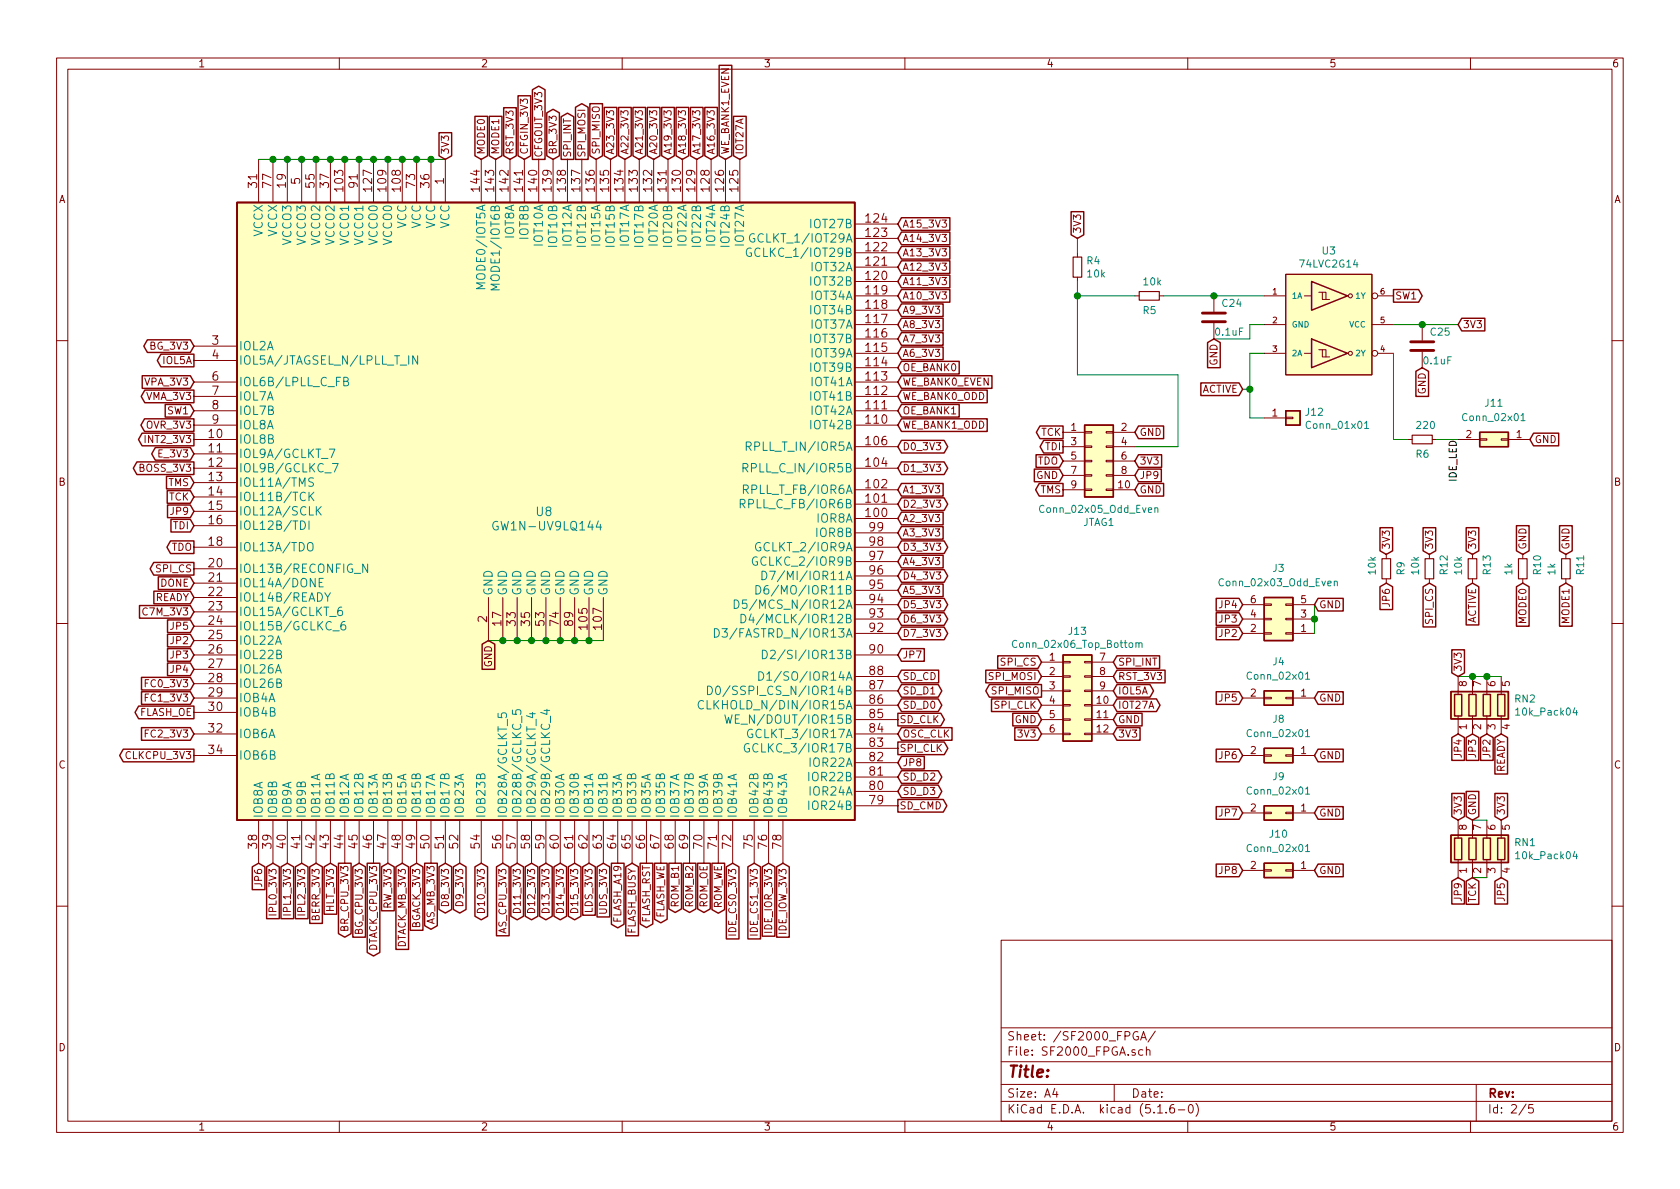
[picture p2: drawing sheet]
EESchema Schematic File Version 4
EELAYER 30 0
EELAYER END
$Descr A4 11693 8268
encoding utf-8
Sheet 2 5
Title ""
Date ""
Rev ""
Comp ""
Comment1 ""
Comment2 ""
Comment3 ""
Comment4 ""
$EndDescr
Text GLabel 3400 4450 3    50   Input ~ 0
GND
Text GLabel 1350 5250 0    50   Output ~ 0
CLKCPU_3V3
Text GLabel 1350 4250 0    50   Input ~ 0
C7M_3V3
Text GLabel 5000 6000 3    50   Output ~ 0
ROM_WE
Text GLabel 1350 2950 0    50   Output ~ 0
OVR_3V3
Text GLabel 1350 3050 0    50   Output ~ 0
INT2_3V3
Text GLabel 3100 1100 1    50   Input ~ 0
3V3
Text GLabel 1350 3250 0    50   Output ~ 0
BOSS_3V3
Text GLabel 1350 4750 0    50   Input ~ 0
FC0_3V3
Text GLabel 1350 4850 0    50   Input ~ 0
FC1_3V3
Text GLabel 1350 5100 0    50   Input ~ 0
FC2_3V3
Text GLabel 4550 1100 1    50   Input ~ 0
A20_3V3
Text GLabel 4350 1100 1    50   Input ~ 0
A22_3V3
Text GLabel 4450 1100 1    50   Input ~ 0
A21_3V3
Text GLabel 6250 1850 2    50   Input ~ 0
A12_3V3
Text GLabel 4200 6000 3    50   Input ~ 0
UDS_3V3
Text GLabel 4100 6000 3    50   Input ~ 0
LDS_3V3
Text GLabel 2700 6000 3    50   Input ~ 0
RW_3V3
Text GLabel 6250 1750 2    50   Input ~ 0
A13_3V3
Text GLabel 4750 1100 1    50   Input ~ 0
A18_3V3
Text GLabel 4650 1100 1    50   Input ~ 0
A19_3V3
Text GLabel 4950 1100 1    50   Input ~ 0
A16_3V3
Text GLabel 4850 1100 1    50   Input ~ 0
A17_3V3
Text GLabel 1350 2650 0    50   Input ~ 0
VPA_3V3
Text GLabel 1350 3150 0    50   BiDi ~ 0
E_3V3
Text GLabel 1350 3350 0    50   Input ~ 0
TMS
Text GLabel 3500 6000 3    50   Input ~ 0
AS_CPU_3V3
Text GLabel 3650 1100 1    50   Input ~ 0
CFGIN_3V3
Text GLabel 3750 1100 1    50   Output ~ 0
CFGOUT_3V3
Text GLabel 2300 6000 3    50   Input ~ 0
HLT_3V3
Text GLabel 2400 6000 3    50   Output ~ 0
BR_CPU_3V3
Text GLabel 2500 6000 3    50   Input ~ 0
BG_CPU_3V3
Text GLabel 2600 6000 3    50   Output ~ 0
DTACK_CPU_3V3
Text GLabel 2800 6000 3    50   Input ~ 0
DTACK_MB_3V3
Text GLabel 2900 6000 3    50   Input ~ 0
BGACK_3V3
Text GLabel 3000 6000 3    50   Output ~ 0
AS_MB_3V3
$Comp
L Connector_Generic:Conn_02x05_Odd_Even JTAG1
U 1 1
P 7600 3200
F 0 "JTAG1" H 7650 2775 50  0000 C CNN
F 1 "Conn_02x05_Odd_Even" H 7650 2866 50  0000 C CNN
F 2 "Connector_PinHeader_2.54mm:PinHeader_2x05_P2.54mm_Vertical" H 7600 3200 50  0001 C CNN
F 3 "~" H 7600 3200 50  0001 C CNN
	1    7600 3200
	1    0    0    -1  
$EndComp
Text GLabel 7900 3000 2    50   Input ~ 0
GND
Text GLabel 7900 3400 2    50   Input ~ 0
GND
Text GLabel 7900 3200 2    50   Input ~ 0
3V3
Text GLabel 7400 3000 0    50   Output ~ 0
TCK
Text GLabel 7400 3200 0    50   Input ~ 0
TDO
Text GLabel 7400 3100 0    50   Output ~ 0
TDI
Text GLabel 7400 3400 0    50   Output ~ 0
TMS
Text GLabel 1350 3450 0    50   Input ~ 0
TCK
Text GLabel 1350 3800 0    50   Output ~ 0
TDO
Text GLabel 1350 3650 0    50   Input ~ 0
TDI
Text GLabel 1350 2850 0    50   Input ~ 0
SW1
Text GLabel 8650 4850 0    50   Input ~ 0
JP5
$Comp
L Device:R_Pack04 RN1
U 1 1
P 10350 5900
F 0 "RN1" H 10538 5946 50  0000 L CNN
F 1 "10k_Pack04" H 10538 5855 50  0000 L CNN
F 2 "SF2000:RESCAF80P320X160X60-8N" V 10625 5900 50  0001 C CNN
F 3 "~" H 10350 5900 50  0001 C CNN
	1    10350 5900
	1    0    0    -1  
$EndComp
Text GLabel 10150 5700 1    50   Input ~ 0
3V3
Text GLabel 10250 6100 3    50   Input ~ 0
TCK
Text GLabel 10450 6100 3    50   Input ~ 0
JP5
Text GLabel 10250 5700 1    50   Input ~ 0
GND
Text GLabel 1350 4450 0    50   Input ~ 0
JP2
Text GLabel 10450 5700 1    50   Input ~ 0
3V3
$Comp
L Device:R_Pack04 RN2
U 1 1
P 10350 4900
F 0 "RN2" H 10538 4946 50  0000 L CNN
F 1 "10k_Pack04" H 10538 4855 50  0000 L CNN
F 2 "SF2000:RESCAF80P320X160X60-8N" V 10625 4900 50  0001 C CNN
F 3 "~" H 10350 4900 50  0001 C CNN
	1    10350 4900
	1    0    0    -1  
$EndComp
Text GLabel 10150 4700 1    50   Input ~ 0
3V3
Wire Wire Line
	10150 4700 10250 4700
Connection ~ 10250 4700
Wire Wire Line
	10250 4700 10350 4700
Connection ~ 10350 4700
Wire Wire Line
	10350 4700 10450 4700
Text GLabel 10150 5100 3    50   Input ~ 0
JP4
Text GLabel 10250 5100 3    50   Input ~ 0
JP3
Text GLabel 7500 1650 1    50   Input ~ 0
3V3
$Comp
L Connector_Generic:Conn_02x03_Odd_Even J3
U 1 1
P 8950 4300
F 0 "J3" H 9000 3950 50  0000 C CNN
F 1 "Conn_02x03_Odd_Even" H 9000 4050 50  0000 C CNN
F 2 "Connector_PinHeader_2.00mm:PinHeader_2x03_P2.00mm_Vertical" H 8950 4300 50  0001 C CNN
F 3 "~" H 8950 4300 50  0001 C CNN
	1    8950 4300
	-1   0    0    1   
$EndComp
Text GLabel 8650 4300 0    50   Input ~ 0
JP3
Text GLabel 8650 4400 0    50   Input ~ 0
JP2
Text GLabel 8650 4200 0    50   Input ~ 0
JP4
Wire Wire Line
	9150 4200 9150 4300
Connection ~ 9150 4300
Wire Wire Line
	9150 4300 9150 4400
Text GLabel 9150 4200 2    50   Input ~ 0
GND
Text GLabel 1350 4550 0    50   Input ~ 0
JP3
Text GLabel 1350 4650 0    50   Input ~ 0
JP4
$Comp
L Connector_Generic:Conn_02x01 J4
U 1 1
P 8950 4850
F 0 "J4" H 9000 4600 50  0000 C CNN
F 1 "Conn_02x01" H 9000 4700 50  0000 C CNN
F 2 "Connector_PinHeader_2.00mm:PinHeader_2x01_P2.00mm_Vertical" H 8950 4850 50  0001 C CNN
F 3 "~" H 8950 4850 50  0001 C CNN
	1    8950 4850
	-1   0    0    1   
$EndComp
Text GLabel 9150 4850 2    50   Input ~ 0
GND
Text GLabel 9700 2050 2    50   Output ~ 0
SW1
Text GLabel 1350 4350 0    50   Input ~ 0
JP5
Text GLabel 10350 5100 3    50   Input ~ 0
JP2
Text GLabel 1350 2750 0    50   Output ~ 0
VMA_3V3
Text GLabel 3200 6000 3    50   BiDi ~ 0
D9_3V3
Text GLabel 3350 6000 3    50   BiDi ~ 0
D10_3V3
Text GLabel 3600 6000 3    50   BiDi ~ 0
D11_3V3
Text GLabel 3700 6000 3    50   BiDi ~ 0
D12_3V3
Text GLabel 3800 6000 3    50   BiDi ~ 0
D13_3V3
Text GLabel 3900 6000 3    50   BiDi ~ 0
D14_3V3
Text GLabel 4000 6000 3    50   BiDi ~ 0
D15_3V3
Text GLabel 3100 6000 3    50   BiDi ~ 0
D8_3V3
Text GLabel 4600 6000 3    50   Output ~ 0
FLASH_WE
Text GLabel 4500 6000 3    50   Output ~ 0
FLASH_RST
Text GLabel 4400 6000 3    50   Input ~ 0
FLASH_BUSY
Text GLabel 6250 4900 2    50   BiDi ~ 0
SD_D0
Text GLabel 6250 4800 2    50   BiDi ~ 0
SD_D1
Text GLabel 6250 5400 2    50   BiDi ~ 0
SD_D2
Text GLabel 6250 5500 2    50   BiDi ~ 0
SD_D3
Text GLabel 6250 5600 2    50   Output ~ 0
SD_CMD
Text GLabel 6250 5000 2    50   Output ~ 0
SD_CLK
Text GLabel 6250 4700 2    50   Input ~ 0
SD_CD
Text GLabel 6250 3100 2    50   BiDi ~ 0
D0_3V3
Text GLabel 6250 3250 2    50   BiDi ~ 0
D1_3V3
Text GLabel 6250 3500 2    50   BiDi ~ 0
D2_3V3
Text GLabel 6250 3800 2    50   BiDi ~ 0
D3_3V3
Text GLabel 6250 4000 2    50   BiDi ~ 0
D4_3V3
Text GLabel 6250 4200 2    50   BiDi ~ 0
D5_3V3
Text GLabel 6250 4300 2    50   BiDi ~ 0
D6_3V3
Text GLabel 6250 4400 2    50   BiDi ~ 0
D7_3V3
Text GLabel 6250 4100 2    50   Input ~ 0
A5_3V3
Text GLabel 6250 2450 2    50   Input ~ 0
A6_3V3
Text GLabel 6250 3900 2    50   Input ~ 0
A4_3V3
Text GLabel 6250 3700 2    50   Input ~ 0
A3_3V3
Text GLabel 4250 1100 1    50   Input ~ 0
A23_3V3
Text GLabel 6250 3600 2    50   Input ~ 0
A2_3V3
Text GLabel 6250 3400 2    50   Input ~ 0
A1_3V3
Text GLabel 5450 6000 3    50   Input ~ 0
IDE_IOW_3V3
Text GLabel 5350 6000 3    50   Input ~ 0
IDE_IOR_3V3
Text GLabel 5250 6000 3    50   Input ~ 0
IDE_CS1_3V3
Text GLabel 5100 6000 3    50   Input ~ 0
IDE_CS0_3V3
Text GLabel 4300 6000 3    50   Output ~ 0
FLASH_A19
Text GLabel 6250 5100 2    50   Input ~ 0
OSC_CLK
Text GLabel 6250 2850 2    50   Input ~ 0
OE_BANK1
Text GLabel 5050 1100 1    50   Input ~ 0
WE_BANK1_EVEN
Text GLabel 6250 2950 2    50   Input ~ 0
WE_BANK1_ODD
Text GLabel 6250 2550 2    50   Input ~ 0
OE_BANK0
Text GLabel 6250 2650 2    50   Input ~ 0
WE_BANK0_EVEN
Text GLabel 6250 2750 2    50   Input ~ 0
WE_BANK0_ODD
Text GLabel 6250 4550 2    50   Input ~ 0
JP7
$Comp
L Connector_Generic:Conn_02x01 J9
U 1 1
P 8950 5650
F 0 "J9" H 9000 5400 50  0000 C CNN
F 1 "Conn_02x01" H 9000 5500 50  0000 C CNN
F 2 "Connector_PinHeader_2.00mm:PinHeader_2x01_P2.00mm_Vertical" H 8950 5650 50  0001 C CNN
F 3 "~" H 8950 5650 50  0001 C CNN
	1    8950 5650
	-1   0    0    1   
$EndComp
Text GLabel 9150 5650 2    50   Input ~ 0
GND
Text GLabel 8650 5650 0    50   Input ~ 0
JP7
$Comp
L Connector_Generic:Conn_02x01 J10
U 1 1
P 8950 6050
F 0 "J10" H 9000 5800 50  0000 C CNN
F 1 "Conn_02x01" H 9000 5900 50  0000 C CNN
F 2 "Connector_PinHeader_2.00mm:PinHeader_2x01_P2.00mm_Vertical" H 8950 6050 50  0001 C CNN
F 3 "~" H 8950 6050 50  0001 C CNN
	1    8950 6050
	-1   0    0    1   
$EndComp
Text GLabel 9150 6050 2    50   Input ~ 0
GND
Text GLabel 8650 6050 0    50   Input ~ 0
JP8
Text GLabel 6250 5300 2    50   Input ~ 0
JP8
Text GLabel 1350 4950 0    50   Output ~ 0
FLASH_OE
Text GLabel 4900 6000 3    50   Output ~ 0
ROM_OE
Text GLabel 4700 6000 3    50   Output ~ 0
ROM_B1
Text GLabel 4800 6000 3    50   Output ~ 0
ROM_B2
Text GLabel 8650 5250 0    50   Input ~ 0
JP6
$Comp
L Connector_Generic:Conn_02x01 J8
U 1 1
P 8950 5250
F 0 "J8" H 9000 5000 50  0000 C CNN
F 1 "Conn_02x01" H 9000 5100 50  0000 C CNN
F 2 "Connector_PinHeader_2.00mm:PinHeader_2x01_P2.00mm_Vertical" H 8950 5250 50  0001 C CNN
F 3 "~" H 8950 5250 50  0001 C CNN
	1    8950 5250
	-1   0    0    1   
$EndComp
Text GLabel 9150 5250 2    50   Input ~ 0
GND
Text GLabel 9650 4050 3    50   Input ~ 0
JP6
$Comp
L SF2000:74LVC2G14 U3
U 1 1
P 9250 2250
F 0 "U3" H 9250 2765 50  0000 C CNN
F 1 "74LVC2G14" H 9250 2674 50  0000 C CNN
F 2 "Package_SO:TSOP-6_1.65x3.05mm_P0.95mm" H 9750 3200 50  0001 C CNN
F 3 "https://assets.nexperia.com/documents/data-sheet/74LVC2G14.pdf" H 9750 3200 50  0001 C CNN
	1    9250 2250
	1    0    0    -1  
$EndComp
Text GLabel 8450 2350 3    50   Input ~ 0
GND
Text GLabel 10150 2250 2    50   Input ~ 0
3V3
Wire Wire Line
	8450 2050 8800 2050
$Comp
L Device:C C?
U 1 1
P 8450 2200
AR Path="/624A6DA8" Ref="C?"  Part="1" 
AR Path="/620D263D/624A6DA8" Ref="C24"  Part="1" 
F 0 "C24" H 8500 2300 50  0000 L CNN
F 1 "0.1uF" H 8450 2100 50  0000 L CNN
F 2 "Capacitor_SMD:C_0805_2012Metric_Pad1.15x1.40mm_HandSolder" H 8488 2050 50  0001 C CNN
F 3 "~" H 8450 2200 50  0001 C CNN
	1    8450 2200
	1    0    0    -1  
$EndComp
$Comp
L Device:C C?
U 1 1
P 9900 2400
AR Path="/624B4CFC" Ref="C?"  Part="1" 
AR Path="/620D263D/624B4CFC" Ref="C25"  Part="1" 
F 0 "C25" H 9950 2500 50  0000 L CNN
F 1 "0.1uF" H 9900 2300 50  0000 L CNN
F 2 "Capacitor_SMD:C_0805_2012Metric_Pad1.15x1.40mm_HandSolder" H 9938 2250 50  0001 C CNN
F 3 "~" H 9900 2400 50  0001 C CNN
	1    9900 2400
	1    0    0    -1  
$EndComp
Text GLabel 9900 2550 3    50   Input ~ 0
GND
Wire Wire Line
	9700 2250 9900 2250
Connection ~ 9900 2250
Wire Wire Line
	9900 2250 10150 2250
$Comp
L Device:R_Small R?
U 1 1
P 7500 1850
AR Path="/62517BB4" Ref="R?"  Part="1" 
AR Path="/620D263D/62517BB4" Ref="R4"  Part="1" 
F 0 "R4" H 7559 1896 50  0000 L CNN
F 1 "10k" H 7559 1805 50  0000 L CNN
F 2 "Resistor_SMD:R_0805_2012Metric_Pad1.15x1.40mm_HandSolder" H 7500 1850 50  0001 C CNN
F 3 "~" H 7500 1850 50  0001 C CNN
	1    7500 1850
	1    0    0    -1  
$EndComp
$Comp
L Device:R_Small R?
U 1 1
P 8000 2050
AR Path="/62519236" Ref="R?"  Part="1" 
AR Path="/620D263D/62519236" Ref="R5"  Part="1" 
F 0 "R5" V 8100 2000 50  0000 L CNN
F 1 "10k" V 7900 2000 50  0000 L CNN
F 2 "Resistor_SMD:R_0805_2012Metric_Pad1.15x1.40mm_HandSolder" H 8000 2050 50  0001 C CNN
F 3 "~" H 8000 2050 50  0001 C CNN
	1    8000 2050
	0    1    1    0   
$EndComp
Wire Wire Line
	7500 1750 7500 1650
Wire Wire Line
	7500 1950 7500 2050
Wire Wire Line
	7900 2050 7500 2050
Wire Wire Line
	8100 2050 8450 2050
Connection ~ 8450 2050
Wire Wire Line
	8450 2350 8700 2350
Wire Wire Line
	8700 2350 8700 2250
Wire Wire Line
	8700 2250 8800 2250
Text GLabel 8650 2700 0    50   Input ~ 0
ACTIVE
Wire Wire Line
	8800 2450 8700 2450
Wire Wire Line
	8700 2450 8700 2700
Wire Wire Line
	8700 2700 8650 2700
$Comp
L Device:R_Small R?
U 1 1
P 9900 3050
AR Path="/625C5BBC" Ref="R?"  Part="1" 
AR Path="/620D263D/625C5BBC" Ref="R6"  Part="1" 
F 0 "R6" V 10000 3000 50  0000 L CNN
F 1 "220" V 9800 3000 50  0000 L CNN
F 2 "Resistor_SMD:R_0805_2012Metric_Pad1.15x1.40mm_HandSolder" H 9900 3050 50  0001 C CNN
F 3 "~" H 9900 3050 50  0001 C CNN
	1    9900 3050
	0    1    1    0   
$EndComp
Wire Wire Line
	9700 2450 9700 3050
Wire Wire Line
	9700 3050 9800 3050
$Comp
L Connector_Generic:Conn_02x01 J11
U 1 1
P 10450 3050
F 0 "J11" H 10500 2800 50  0000 C CNN
F 1 "Conn_02x01" H 10500 2900 50  0000 C CNN
F 2 "Connector_PinHeader_2.54mm:PinHeader_2x01_P2.54mm_Vertical" H 10450 3050 50  0001 C CNN
F 3 "~" H 10450 3050 50  0001 C CNN
	1    10450 3050
	-1   0    0    1   
$EndComp
Wire Wire Line
	10000 3050 10150 3050
Text GLabel 10650 3050 2    50   Input ~ 0
GND
Text Label 10150 3050 3    50   ~ 0
IDE_LED
$Comp
L Connector_Generic:Conn_01x01 J12
U 1 1
P 9000 2900
F 0 "J12" H 9080 2942 50  0000 L CNN
F 1 "Conn_01x01" H 9080 2851 50  0000 L CNN
F 2 "Connector_PinHeader_2.54mm:PinHeader_1x01_P2.54mm_Vertical" H 9000 2900 50  0001 C CNN
F 3 "~" H 9000 2900 50  0001 C CNN
	1    9000 2900
	1    0    0    -1  
$EndComp
Wire Wire Line
	8700 2700 8700 2900
Wire Wire Line
	8700 2900 8800 2900
Connection ~ 8700 2700
Text GLabel 10150 6100 3    50   Input ~ 0
JP9
Text GLabel 1350 3550 0    50   Input ~ 0
JP9
$Comp
L Device:R_Small R?
U 1 1
P 9650 3950
AR Path="/626987D6" Ref="R?"  Part="1" 
AR Path="/620D263D/626987D6" Ref="R9"  Part="1" 
F 0 "R9" V 9750 3900 50  0000 L CNN
F 1 "10k" V 9550 3900 50  0000 L CNN
F 2 "Resistor_SMD:R_0805_2012Metric_Pad1.15x1.40mm_HandSolder" H 9650 3950 50  0001 C CNN
F 3 "~" H 9650 3950 50  0001 C CNN
	1    9650 3950
	1    0    0    -1  
$EndComp
Text GLabel 9650 3850 1    50   Input ~ 0
3V3
Wire Wire Line
	7900 3100 8200 3100
Wire Wire Line
	8200 3100 8200 2600
Wire Wire Line
	8200 2600 7500 2600
Wire Wire Line
	7500 2600 7500 2050
Connection ~ 7500 2050
Wire Wire Line
	10250 5700 10350 5700
Wire Wire Line
	10250 6100 10350 6100
Text GLabel 1350 2400 0    50   BiDi ~ 0
BG_3V3
Text GLabel 7400 3300 0    50   Input ~ 0
GND
Text GLabel 7900 3300 2    50   Input ~ 0
JP9
Text GLabel 1350 4150 0    50   Input ~ 0
READY
Text GLabel 10450 5100 3    50   Input ~ 0
READY
Text GLabel 1800 6000 3    50   Input ~ 0
JP6
Text GLabel 2200 6000 3    50   Input ~ 0
BERR_3V3
Text GLabel 1900 6000 3    50   Input ~ 0
IPL0_3V3
Text GLabel 2000 6000 3    50   Input ~ 0
IPL1_3V3
Text GLabel 2100 6000 3    50   Input ~ 0
IPL2_3V3
Text GLabel 6250 2350 2    50   Input ~ 0
A7_3V3
Text GLabel 6250 2250 2    50   Input ~ 0
A8_3V3
Text GLabel 6250 2150 2    50   Input ~ 0
A9_3V3
Text GLabel 6250 2050 2    50   Input ~ 0
A10_3V3
Text GLabel 6250 1950 2    50   Input ~ 0
A11_3V3
Text GLabel 6250 1650 2    50   Input ~ 0
A14_3V3
Text GLabel 6250 1550 2    50   Input ~ 0
A15_3V3
Text GLabel 3350 1100 1    50   Input ~ 0
MODE0
Text GLabel 3450 1100 1    50   Input ~ 0
MODE1
Text GLabel 1350 2500 0    50   Output ~ 0
IOL5A
Text GLabel 4150 1100 1    50   Input ~ 0
SPI_MISO
Text GLabel 4050 1100 1    50   Output ~ 0
SPI_MOSI
Text GLabel 6250 5200 2    50   Output ~ 0
SPI_CLK
$Comp
L Device:R_Small R?
U 1 1
P 10600 3950
AR Path="/63029549" Ref="R?"  Part="1" 
AR Path="/620D263D/63029549" Ref="R10"  Part="1" 
F 0 "R10" V 10700 3900 50  0000 L CNN
F 1 "1k" V 10500 3900 50  0000 L CNN
F 2 "Resistor_SMD:R_0805_2012Metric_Pad1.15x1.40mm_HandSolder" H 10600 3950 50  0001 C CNN
F 3 "~" H 10600 3950 50  0001 C CNN
	1    10600 3950
	1    0    0    -1  
$EndComp
$Comp
L Device:R_Small R?
U 1 1
P 10900 3950
AR Path="/6302BBCE" Ref="R?"  Part="1" 
AR Path="/620D263D/6302BBCE" Ref="R11"  Part="1" 
F 0 "R11" V 11000 3900 50  0000 L CNN
F 1 "1k" V 10800 3900 50  0000 L CNN
F 2 "Resistor_SMD:R_0805_2012Metric_Pad1.15x1.40mm_HandSolder" H 10900 3950 50  0001 C CNN
F 3 "~" H 10900 3950 50  0001 C CNN
	1    10900 3950
	1    0    0    -1  
$EndComp
Text GLabel 10600 3850 1    50   Input ~ 0
GND
Text GLabel 10900 3850 1    50   Input ~ 0
GND
Text GLabel 10600 4050 3    50   Input ~ 0
MODE0
Text GLabel 10900 4050 3    50   Input ~ 0
MODE1
Text GLabel 3550 1100 1    50   Input ~ 0
RST_3V3
Connection ~ 2500 1100
Connection ~ 4000 4450
Wire Wire Line
	1900 1100 1800 1100
Connection ~ 1900 1100
Wire Wire Line
	3900 4450 4000 4450
Connection ~ 3900 4450
Connection ~ 2900 1100
Connection ~ 2200 1100
Wire Wire Line
	3800 4450 3900 4450
Connection ~ 3800 4450
Wire Wire Line
	2200 1100 2100 1100
Connection ~ 2100 1100
Wire Wire Line
	2300 1100 2200 1100
Connection ~ 2300 1100
Wire Wire Line
	3000 1100 2900 1100
Wire Wire Line
	3100 1100 3000 1100
Connection ~ 3000 1100
Wire Wire Line
	3700 4450 3800 4450
Connection ~ 3700 4450
Wire Wire Line
	3600 4450 3700 4450
Connection ~ 3600 4450
Wire Wire Line
	2100 1100 2000 1100
Wire Wire Line
	2000 1100 1900 1100
Connection ~ 2000 1100
Wire Wire Line
	3500 4450 3600 4450
Wire Wire Line
	3400 4450 3500 4450
Connection ~ 3500 4450
Wire Wire Line
	2600 1100 2500 1100
Connection ~ 2600 1100
Wire Wire Line
	2700 1100 2600 1100
Connection ~ 2700 1100
Wire Wire Line
	2900 1100 2800 1100
Wire Wire Line
	2800 1100 2700 1100
Connection ~ 2800 1100
Wire Wire Line
	4100 4450 4200 4450
Wire Wire Line
	4000 4450 4100 4450
Connection ~ 4100 4450
Wire Wire Line
	2500 1100 2400 1100
Wire Wire Line
	2400 1100 2300 1100
Connection ~ 2400 1100
$Comp
L SF2000:GW1N-UV9LQ144 U8
U 1 1
P 3800 3550
F 0 "U8" H 3850 3550 60  0000 R CNN
F 1 "GW1N-UV9LQ144" H 4200 3450 60  0000 R CNN
F 2 "Package_QFP:LQFP-144_20x20mm_P0.5mm" H 3800 3650 60  0001 C CNN
F 3 "https://www.mouser.com/datasheet/2/1033/GW1N_series_of_FPGA_Products_Data_Sheet-1830682.pdf" H 5250 4750 60  0001 C CNN
	1    3800 3550
	1    0    0    -1  
$EndComp
Text GLabel 7750 4700 2    50   Input ~ 0
RST_3V3
$Comp
L Connector_Generic:Conn_02x06_Top_Bottom J13
U 1 1
P 7450 4800
F 0 "J13" H 7500 5217 50  0000 C CNN
F 1 "Conn_02x06_Top_Bottom" H 7500 5126 50  0000 C CNN
F 2 "SF2000:Pmod_Interface_Type_2A_SPI_PinSocket_2x06_P2.54mm_Horizontal" H 7450 4800 50  0001 C CNN
F 3 "~" H 7450 4800 50  0001 C CNN
	1    7450 4800
	1    0    0    -1  
$EndComp
Text GLabel 7250 5000 0    50   Input ~ 0
GND
Text GLabel 7750 5000 2    50   Input ~ 0
GND
Text GLabel 7250 5100 0    50   Input ~ 0
3V3
Text GLabel 7750 5100 2    50   Input ~ 0
3V3
Text GLabel 7250 4900 0    50   Input ~ 0
SPI_CLK
Text GLabel 7250 4800 0    50   Output ~ 0
SPI_MISO
Text GLabel 7250 4700 0    50   Input ~ 0
SPI_MOSI
Text GLabel 7750 4800 2    50   BiDi ~ 0
IOL5A
Text GLabel 7250 4600 0    50   Input ~ 0
SPI_CS
Text GLabel 5150 1100 1    50   Input ~ 0
IOT27A
Text GLabel 3950 1100 1    50   Output ~ 0
SPI_INT
Text GLabel 7750 4600 2    50   Input ~ 0
SPI_INT
Text GLabel 1350 3950 0    50   Output ~ 0
SPI_CS
Text GLabel 7750 4900 2    50   BiDi ~ 0
IOT27A
Text GLabel 1350 4050 0    50   Input ~ 0
DONE
Text GLabel 3850 1100 1    50   BiDi ~ 0
BR_3V3
$Comp
L Device:R_Small R?
U 1 1
P 9950 3950
AR Path="/6314ED20" Ref="R?"  Part="1" 
AR Path="/620D263D/6314ED20" Ref="R12"  Part="1" 
F 0 "R12" V 10050 3900 50  0000 L CNN
F 1 "10k" V 9850 3900 50  0000 L CNN
F 2 "Resistor_SMD:R_0805_2012Metric_Pad1.15x1.40mm_HandSolder" H 9950 3950 50  0001 C CNN
F 3 "~" H 9950 3950 50  0001 C CNN
	1    9950 3950
	1    0    0    -1  
$EndComp
Text GLabel 9950 4050 3    50   Input ~ 0
SPI_CS
Text GLabel 9950 3850 1    50   Input ~ 0
3V3
$Comp
L Device:R_Small R?
U 1 1
P 10250 3950
AR Path="/63189641" Ref="R?"  Part="1" 
AR Path="/620D263D/63189641" Ref="R13"  Part="1" 
F 0 "R13" V 10350 3900 50  0000 L CNN
F 1 "10k" V 10150 3900 50  0000 L CNN
F 2 "Resistor_SMD:R_0805_2012Metric_Pad1.15x1.40mm_HandSolder" H 10250 3950 50  0001 C CNN
F 3 "~" H 10250 3950 50  0001 C CNN
	1    10250 3950
	1    0    0    -1  
$EndComp
Text GLabel 10250 3850 1    50   Input ~ 0
3V3
Text GLabel 10250 4050 3    50   Input ~ 0
ACTIVE
$EndSCHEMATC
